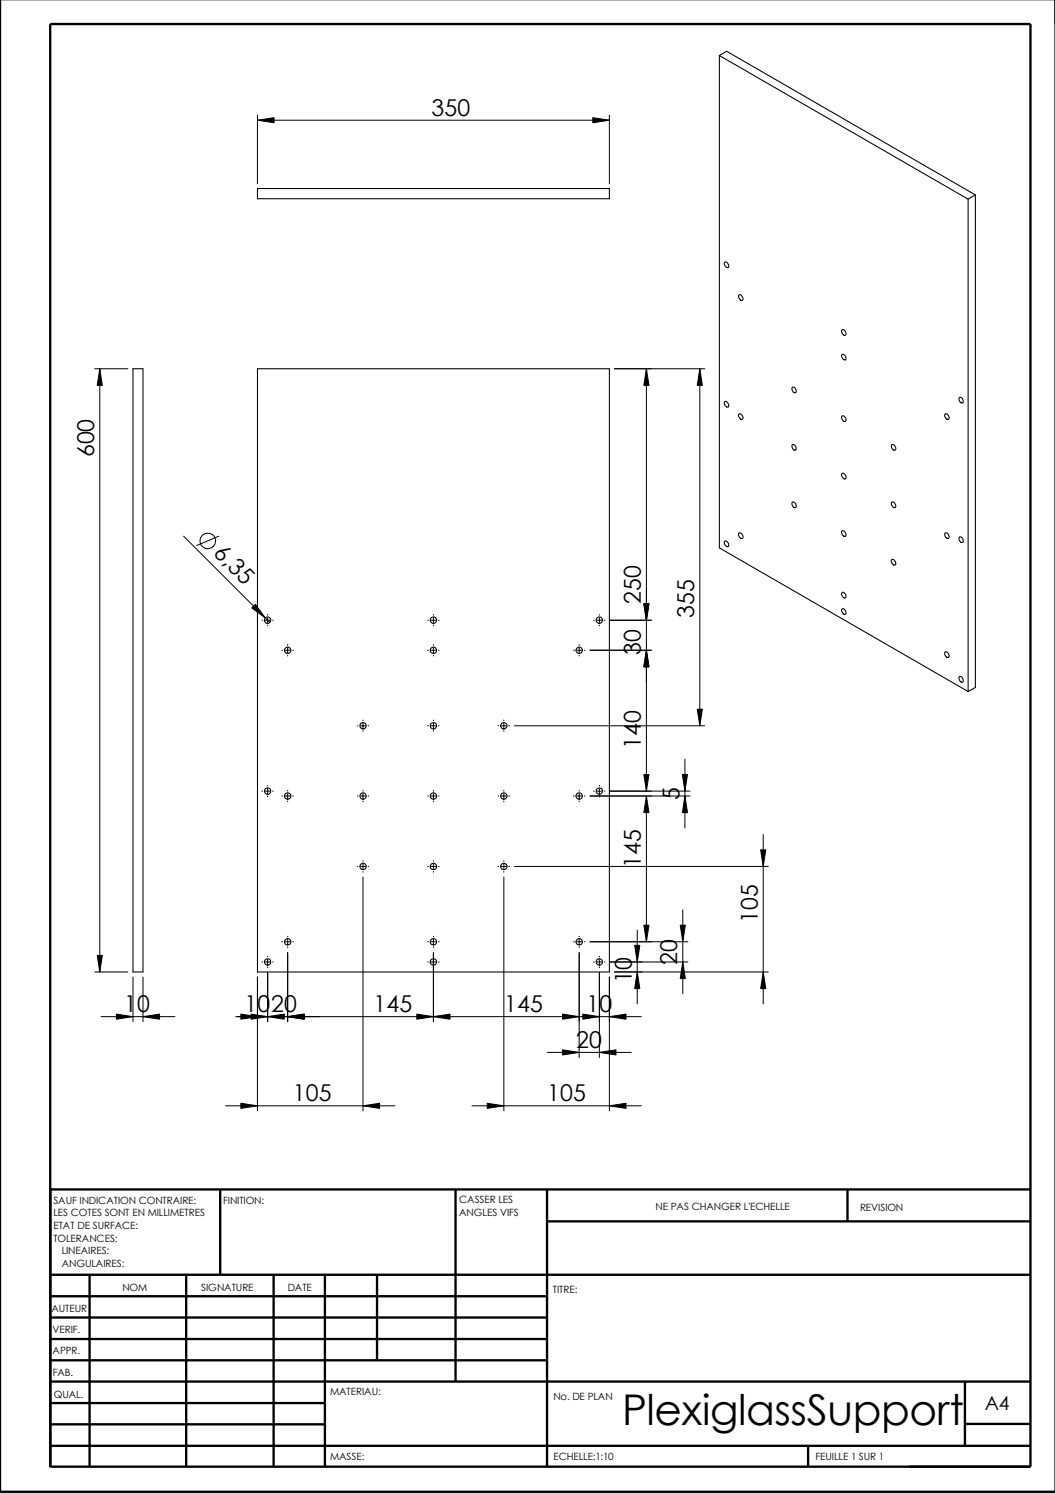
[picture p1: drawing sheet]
<svg xmlns="http://www.w3.org/2000/svg" width="210mm" height="297mm" viewBox="0 0 210 297" stroke-linecap="round" stroke-linejoin="round" font-family="sans-serif">
<g fill="none" stroke="#000" stroke-width=".47">
<path d="M0 -.1v296.9h209.9M10 4.8h195v287h-195zM43.8 236.6v17M90.6 236.6v38.3M108.8 236.6v55.3M168.6 236.6v6.3M205 236.6h-195v55.3M10 253.6h195M10 257.9h98.8M17.8 253.6v38.3M37 253.6v38.3M54.4 253.6v38.3"/>
<path d="M64.6 253.6v38.3M75 253.6v17M108.8 243h96.2M10 262.1h98.8M10 266.4h98.8M10 270.6h98.8M10 279.1h54.6M10 274.9h195M192 274.8v12.7M10 287.7h195M10 283.4h54.6M160.8 287.5v4.3"/>
<path d="M192 283.3h13"/>
</g>
<g fill="none" stroke="#000" stroke-width=".21">
<path d="M143.1 11l49.5 28.6M143.1 11l1.5-.8 49.5 28.6M143.1 11v98l49.5 28.6M51.2 37.5h70v2h-70zM192.6 39.6v98M194.1 38.8l-1.5 .8M194.1 38.8v98l-1.5 .8M144.1 52.2a.67 .67 0 0 1 .8 .3 .67 .67 0 0 1-.1 .8 .84 .84 0 0 1-.7-1.1zM147 58.7a.67 .67 0 0 1 .7 .3 .67 .67 0 0 1 0 .8 .84 .84 0 0 1-.7-1.1zM26.5 73.4h1.9v120h-1.9zM51.2 73.4h70v120h-70zM144.1 80l.2-.1a.72 .72 0 0 1 .5 1.1 .78 .78 0 0 1-.7-1z"/>
<path d="M157.6 77.1a.67 .67 0 0 1 .7 .3 .67 .67 0 0 1 0 .7 .78 .78 0 0 1-.7-1zM167.5 65.7a.67 .67 0 0 1 .7 .3 .67 .67 0 0 1 0 .7 .78 .78 0 0 1-.7-1zM167.5 70.6a.67 .67 0 0 1 .7 .3 .67 .67 0 0 1 0 .7 .78 .78 0 0 1-.7-1zM190.8 79.1a.67 .67 0 0 1 .7 .3 .67 .67 0 0 1 0 .8 .78 .78 0 0 1-.7-1.1zM147 82.4l.1-.1a.7 .7 0 0 1 .6 1.1 .82 .82 0 0 1-.7-1zM157.6 88.5a.67 .67 0 0 1 .7 .3 .67 .67 0 0 1 0 .8 .78 .78 0 0 1-.7-1.1zM157.6 99.9a.67 .67 0 0 1 .7 .3 .67 .67 0 0 1 0 .8 .78 .78 0 0 1-.7-1.1zM167.5 82.8a.67 .67 0 0 1 .7 .3 .67 .67 0 0 1 0 .8 .78 .78 0 0 1-.7-1.1zM167.5 94.2a.67 .67 0 0 1 .7 .3 .67 .67 0 0 1 0 .8 .78 .78 0 0 1-.7-1.1zM177.4 88.5a.67 .67 0 0 1 .7 .3 .67 .67 0 0 1 0 .8 .84 .84 0 0 1-.7-1.1zM177.4 99.9a.67 .67 0 0 1 .7 .3 .67 .67 0 0 1 0 .8 .84 .84 0 0 1-.7-1.1zM188 82.4a.67 .67 0 0 1 .7 .3 .67 .67 0 0 1 0 .7 .78 .78 0 0 1-.7-1z"/>
<path d="M144.1 107.7a.67 .67 0 0 1 .8 .3 .67 .67 0 0 1-.1 .8 .84 .84 0 0 1-.7-1.1zM147 106.1a.67 .67 0 0 1 .7 .3 .67 .67 0 0 1 0 .7 .84 .84 0 0 1-.7-1zM167.5 105.7a.67 .67 0 0 1 .7 .3 .67 .67 0 0 1 0 .7 .78 .78 0 0 1-.7-1zM167.6 117.9a.7 .7 0 0 1 .6 .3 .7 .7 0 0 1 0 .8 .72 .72 0 0 1-.6-1.1zM177.4 111.4a.67 .67 0 0 1 .7 .3 .67 .67 0 0 1 0 .7 .84 .84 0 0 1-.7-1zM188 106.1a.67 .67 0 0 1 .7 .3 .67 .67 0 0 1 0 .7 .78 .78 0 0 1-.7-1zM190.9 106.8a.74 .74 0 0 1 .6 1.1 .74 .74 0 0 1-.6-1.1zM167.5 121.2l.1-.1a.72 .72 0 0 1 .6 1.1 .73 .73 0 0 1-.7-1zM188 129.8a.67 .67 0 0 1 .7 .2 .67 .67 0 0 1 0 .8 .78 .78 0 0 1-.7-1zM190.9 134.6a.74 .74 0 0 1 .6 1.1 .74 .74 0 0 1-.6-1.1z"/>
<circle cx="53.2" cy="123.4" r=".63"/>
<circle cx="57.2" cy="129.4" r=".63"/>
<circle cx="86.2" cy="129.4" r=".63"/>
<circle cx="86.2" cy="123.4" r=".64"/>
<circle cx="115.2" cy="129.4" r=".63"/>
<circle cx="119.2" cy="123.4" r=".63"/>
<circle cx="53.3" cy="157.4" r=".64"/>
<circle cx="57.2" cy="158.4" r=".63"/>
<circle cx="72.2" cy="144.4" r=".64"/>
<circle cx="72.2" cy="158.4" r=".63"/>
<circle cx="86.2" cy="158.4" r=".63"/>
<circle cx="86.2" cy="144.4" r=".64"/>
<circle cx="100.2" cy="144.4" r=".64"/>
<circle cx="100.2" cy="158.4" r=".63"/>
<circle cx="115.2" cy="158.4" r=".63"/>
<circle cx="119.3" cy="157.4" r=".64"/>
<circle cx="72.2" cy="172.4" r=".63"/>
<circle cx="86.2" cy="172.4" r=".63"/>
<circle cx="100.2" cy="172.4" r=".63"/>
<circle cx="53.3" cy="191.4" r=".64"/>
<circle cx="57.2" cy="187.4" r=".63"/>
<circle cx="86.2" cy="187.4" r=".63"/>
<circle cx="86.2" cy="191.4" r=".64"/>
<circle cx="115.2" cy="187.4" r=".63"/>
<circle cx="119.3" cy="191.4" r=".64"/>
</g>
<g fill="none" stroke="#000" stroke-width=".2">
<path d="M51.2 23.9l3.3-.5v1zM51.2 22.9v13.6M51.2 23.9h70M117.9 23.4l3.3 .5-3.3 .5zM121.2 22.9v13.6M18.8 73.4h6.6M19.9 73.4l.5 3.3h-1.1zM19.9 73.4v120M122.3 73.4h17.9M128.6 73.4l.5 3.3h-1zM128.6 73.4v84M139.2 73.4l.5 3.3h-1z"/>
<path d="M139.2 73.4v71M36.5 106.7l17.2 17.1M43.5 106.7l-4.4 1.8M50.1 120.9l.7-.7 2 2.7zM52.1 123.4h.1M52.7 123.4h1M53.3 122.3v.1M53.3 122.9v1M53.3 124.4v.1M54.2 123.4h.2M56.1 129.4h.1M56.7 129.4h1"/>
<path d="M57.2 128.2v.2M57.2 128.9v1M57.2 130.4v.1M58.3 129.4h.1M85.1 123.4h.1M85.1 129.4h.1M85.7 123.4h1M85.7 129.4h1M86.2 122.3v.1M86.2 122.9v1M86.2 124.4v.1M86.2 128.2v.2"/>
<path d="M86.2 128.9v1M86.2 130.4v.1M87.2 123.4h.2M87.2 129.4h.2M114.1 129.4h.2M114.7 129.4h1M115.2 128.2v.2M115.2 128.9v1M115.2 130.4v.1M116.2 129.4h.2M117.4 129.4h12.2M118.1 123.4h.1"/>
<path d="M118.7 123.4h1M119.3 122.3v.1M119.3 122.9v1M119.3 124.4v.1M120.2 123.4h.2M121.4 123.4h8.2M128.1 120.1h1l-.5 3.3zM128.6 129.4l.5 3.3h-1zM52.1 157.4h.1M52.7 157.4h1M53.3 156.3v.1M53.3 156.9v1"/>
<path d="M53.3 158.4v.1M54.2 157.4h.2M56.1 158.4h.1M56.7 158.4h1M57.2 157.3v.1M57.2 157.9v1M57.2 159.4v.1M58.3 158.4h.1M71.1 144.4h.1M71.1 158.4h.1M71.8 144.4h.9M71.8 158.4h.9"/>
<path d="M72.2 143.3v.1M72.2 143.9v1M72.2 145.4v.1M72.2 157.3v.1M72.2 157.9v1M72.2 159.4v.1M73.2 144.4h.2M73.2 158.4h.2M85.1 144.4h.1M85.1 158.4h.1M85.7 144.4h1M85.7 158.4h1"/>
<path d="M86.2 143.3v.1M86.2 143.9v1M86.2 145.4v.1M86.2 157.3v.1M86.2 157.9v1M86.2 159.4v.1M87.2 144.4h.2M87.2 158.4h.2M99.1 144.4h.1M99.1 158.4h.1M99.7 144.4h1.1M99.7 158.4h1.1"/>
<path d="M100.2 143.3v.1M100.2 143.9v1M100.2 145.4v.1M100.2 157.3v.1M100.2 157.9v1M100.2 159.4v.1M101.2 144.4h.2M101.2 158.4h.2M102.4 144.4h37.8M114.1 158.4h.2M114.7 158.4h1M115.2 157.3v.1"/>
<path d="M115.2 157.9v1M115.2 159.4v.1M116.2 158.4h.2M117.4 158.4h19.9M118.1 157.4h.1M118.7 157.4h1M119.3 156.3v.1M119.3 156.9v1M119.3 158.4v.1M120.2 157.4h.2M121.4 157.4h15.9M128.1 154.1h1l-.5 3.3z"/>
<path d="M128.6 158.4l.5 3.3h-1zM128.6 158.4v29M135.8 154.1h1l-.5 3.3zM136.3 158.4l.5 3.3h-1zM136.3 151v13.7M138.7 141.1h1l-.5 3.3zM71.1 172.4h.1M71.8 172.4h.9M72.2 171.2v.2M72.2 171.9v1M72.2 173.4v.1M72.2 174.5v46.5"/>
<path d="M73.2 172.4h.2M85.1 172.4h.1M85.7 172.4h1M86.2 171.2v.2M86.2 171.9v1M86.2 173.4v.1M87.2 172.4h.2M99.1 172.4h.1M99.7 172.4h1.1M100.2 171.2v.2M100.2 171.9v1M100.2 173.4v.1"/>
<path d="M100.2 174.5v46.5M101.2 172.4h.2M102.4 172.4h50.5M151.3 169.1h1.1l-.6 3.3zM151.8 166v33.7M18.8 193.4h6.6M19.3 190.1h1.1l-.5 3.3zM26.5 194.4v8.9M28.4 194.4v8.9M51.2 194.4v26.6M52.1 191.4h.1M52.7 191.4h1"/>
<path d="M53.3 190.2v.2M53.3 190.9v1M53.3 192.4v.1M53.3 193.5v9.7M54.2 191.4h.2M56.1 187.4h.1M56.7 187.4h1M57.2 186.3v.1M57.2 186.9v1M57.2 188.4v.1M57.2 189.5v13.7M58.3 187.4h.1"/>
<path d="M85.1 187.4h.1M85.1 191.4h.1M85.7 187.4h1M85.7 191.4h1M86.2 186.3v.1M86.2 186.9v1M86.2 188.4v.1M86.2 189.5v13.7M87.2 187.4h.2M87.2 191.4h.2M114.1 187.4h.2M114.7 187.4h1"/>
<path d="M115.2 186.3v.1M115.2 186.9v1M115.2 188.4v.1M115.2 189.5v20.9M116.2 187.4h.2M117.4 187.4h19.5M118.1 191.4h.1M118.7 191.4h1M119.3 190.2v.2M119.3 190.9v1M119.3 192.4v.1M119.3 193.5v16.9"/>
<path d="M120.2 191.4h.2M121.2 194.4v26.6M121.4 191.4h15.5M122.3 193.4h30.6M126.3 188.1h1l-.5 3.3zM126.8 193.4l.5 3.3h-1zM126.8 185v14.7M128.1 184.1h1l-.5 3.3zM135.3 184.1h1.1l-.6 3.3zM135.8 191.4l.6 3.3h-1.1zM135.8 181v16.7M151.8 193.4l.6 3.3h-1.1z"/>
<path d="M20.1 202.3h14.7M23.2 201.8l3.3 .5-3.3 .5zM28.4 202.3l3.3-.5v1zM46.9 202.3h68.3M47.9 201.8l3.3 .5-3.3 .5zM47.9 219.5l3.3 .5-3.3 .5zM50 201.8l3.3 .5-3.3 .5zM53.3 202.3l3.3-.5v1zM57.2 202.3l3.3-.5v1zM82.9 201.8l3.3 .5-3.3 .5zM86.2 202.3l3.3-.5v1zM96.9 219.5l3.3 .5-3.3 .5z"/>
<path d="M108.9 209.4h16.7M111.9 208.9l3.3 .5-3.3 .5zM111.9 201.8l3.3 .5-3.3 .5zM115.4 202.3h12.2M116 201.8l3.3 .5-3.3 .5zM119.3 209.4l3.3-.5v1zM121.2 202.3l3.3-.5v1zM44.9 220h33.7M72.2 220l3.3-.5v1zM93.9 220h33.7M121.2 220l3.3-.5v1z"/>
<circle cx="41.3" cy="107.6" r="1.55"/>
</g>
<g fill="#000">
<path d="M51.2 23.9l3.3-.5v1zM117.9 23.4l3.3 .5-3.3 .5zM19.9 73.4l.5 3.3h-1.1zM128.6 73.4l.5 3.3h-1zM139.2 73.4l.5 3.3h-1zM50.1 120.9l.7-.7 2 2.7zM128.1 120.1h1l-.5 3.3zM128.6 129.4l.5 3.3h-1zM128.1 154.1h1l-.5 3.3zM128.6 158.4l.5 3.3h-1zM135.8 154.1h1l-.5 3.3zM136.3 158.4l.5 3.3h-1z"/>
<path d="M138.7 141.1h1l-.5 3.3zM151.3 169.1h1.1l-.6 3.3zM19.3 190.1h1.1l-.5 3.3zM126.3 188.1h1l-.5 3.3zM126.8 193.4l.5 3.3h-1zM128.1 184.1h1l-.5 3.3zM135.8 191.4l.6 3.3h-1.1zM135.3 184.1h1.1l-.6 3.3zM151.8 193.4l.6 3.3h-1.1zM23.2 201.8l3.3 .5-3.3 .5zM28.4 202.3l3.3-.5v1zM47.9 201.8l3.3 .5-3.3 .5z"/>
<path d="M50 201.8l3.3 .5-3.3 .5zM53.3 202.3l3.3-.5v1zM57.2 202.3l3.3-.5v1zM86.2 202.3l3.3-.5v1zM82.9 201.8l3.3 .5-3.3 .5zM111.9 208.9l3.3 .5-3.3 .5zM111.9 201.8l3.3 .5-3.3 .5zM116 201.8l3.3 .5-3.3 .5zM119.3 209.4l3.3-.5v1zM121.2 202.3l3.3-.5v1zM47.9 219.5l3.3 .5-3.3 .5zM72.2 220l3.3-.5v1z"/>
<path d="M96.9 219.5l3.3 .5-3.3 .5zM121.2 220l3.3-.5v1z"/>
</g>
<text font-size="8.4" x="123.8" y="283.5">PlexiglassSupport</text>
<g font-size="4.6">
<text x="85.9" y="23">350</text>
<text x="18.8" y="91" transform="rotate(-90 18.8 91)">600</text>
<text x="42.2" y="110.2" transform="rotate(45 42.2 110.2)">6,35</text>
<text x="127.5" y="120.1" transform="rotate(-90 127.5 120.1)">250</text>
<text x="138.1" y="123" transform="rotate(-90 138.1 123)">355</text>
<text x="127.5" y="130.2" transform="rotate(-90 127.5 130.2)">30</text>
<text x="127.5" y="149" transform="rotate(-90 127.5 149)">140</text>
<text x="135.2" y="159.1" transform="rotate(-90 135.2 159.1)">5</text>
<text x="127.5" y="172.7" transform="rotate(-90 127.5 172.7)">145</text>
<text x="150.7" y="183.6" transform="rotate(-90 150.7 183.6)">105</text>
<text x="134.7" y="192" transform="rotate(-90 134.7 192)">20</text>
<text x="125.7" y="195.5" transform="rotate(-90 125.7 195.5)">10</text>
<text x="24.7" y="201.3">10</text>
<text x="48.6" y="201.3">10</text>
<text x="54" y="201.3">20</text>
<text x="74.3" y="201.3">145</text>
<text x="100.3" y="201.3">145</text>
<text x="116.7" y="201.3">10</text>
<text x="114.6" y="208.4">20</text>
<text x="58.3" y="219.1">105</text>
<text x="108.9" y="219.1">105</text>
</g>
<text font-size="3.9" x="195.9" y="280.5">A4</text>
<g font-size="2">
<text x="10.6" y="239.5">SAUF INDICATION CONTRAIRE:</text>
<text x="44.4" y="239.5">FINITION:</text>
<text x="91.4" y="239.4">CASSER LES</text>
<text x="10.6" y="242">LES COTES SONT EN MILLIMETRES</text>
<text x="10.6" y="244.5">ETAT DE SURFACE:</text>
<text x="91.4" y="241.9">ANGLES VIFS</text>
<text x="130.4" y="240.8">NE PAS CHANGER L'ECHELLE</text>
<text x="171.1" y="241">REVISION</text>
<text x="10.6" y="247">TOLERANCES:</text>
<text x="12.3" y="249.5">LINEAIRES:</text>
<text x="12.3" y="252">ANGULAIRES:</text>
<text x="24.3" y="256.9">NOM</text>
<text x="40" y="256.9">SIGNATURE</text>
<text x="57.2" y="256.9">DATE</text>
<text x="110" y="257.2">TITRE:</text>
<text x="10.2" y="261">AUTEUR</text>
<text x="10.5" y="269.4">APPR.</text>
<text x="10.5" y="265.3">VERIF.</text>
<text x="10.5" y="273.7">FAB.</text>
<text x="10.7" y="278.1">QUAL.</text>
<text x="65.7" y="277.5">MATERIAU:</text>
<text x="110.1" y="278.6">No. DE PLAN</text>
<text x="65.7" y="290.5">MASSE:</text>
<text x="110.1" y="290.5">ECHELLE:1:10</text>
<text x="162.3" y="290.4">FEUILLE 1 SUR 1</text>
</g>
</svg>
